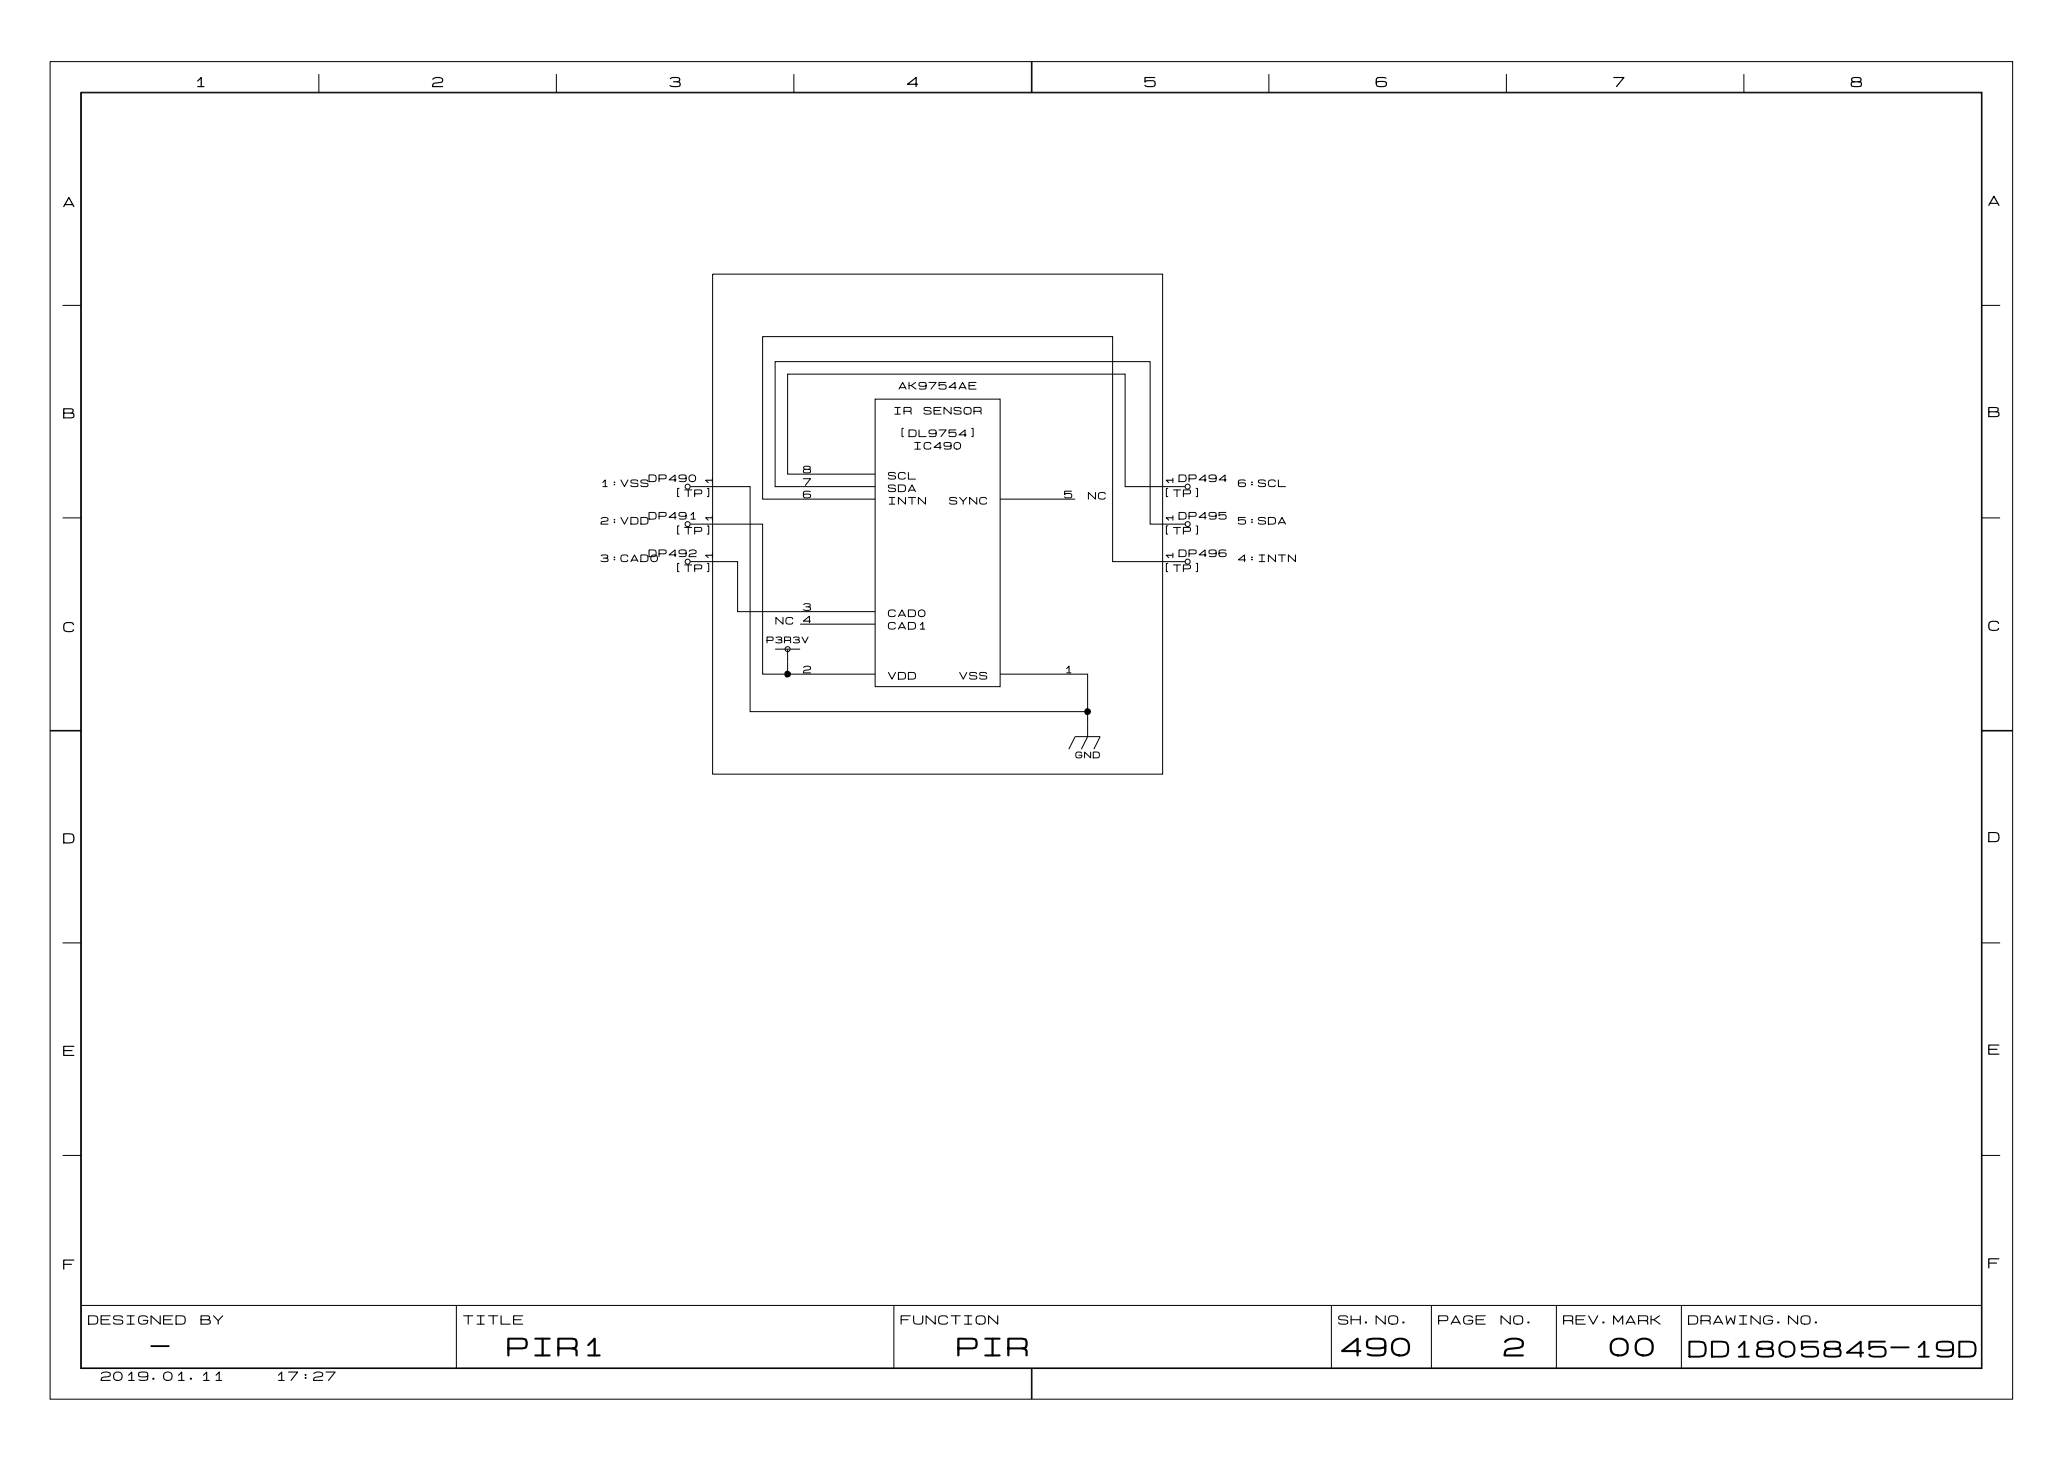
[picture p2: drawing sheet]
<svg xmlns="http://www.w3.org/2000/svg" width="297mm" height="210mm" viewBox="0 0 297 210" stroke-linecap="round" stroke-linejoin="round" font-family="sans-serif">
<g fill="none" stroke="#000" stroke-width=".14">
<path d="M7.2 8.9h282v192.1h-282zM11.6 13.3h273.2v183.3h-273.2zM11.7 13.3h273v183.2h-273zM45.8 10.6v2.7M79.9 10.6v2.7M114.1 10.6v2.7M148.2 8.9v4.4M148.3 8.9v4.4M182.3 10.6v2.7M216.4 10.6v2.7M250.6 10.6v2.7M102.4 39.4h64.6v71.8h-64.6z"/>
<path d="M9 43.9h2.7M125.7 57.3h18v41.4h-18zM284.7 43.9h2.7M9 74.4h2.7M99.2 69.9h8.6v32.3h48.5v-5.3h-1.8M99.2 75.3h3.2M102.4 75.3h7.2v21.6h16.1M115 68.1h-1.8v-14.3h48.5v16.1h8.6M115 68.1h10.7M125.7 69.9h-14.3v-17.9h53.8v23.3h1.8M125.7 71.7h-16.1v-23.3h50.3v32.3h10.4M143.7 71.7h10.8"/>
<path d="M167 75.3h3.3M284.7 74.4h2.7M99.2 80.7h6.8v7.2h19.7M111.4 93.3h3.6M113.2 93.3v3.6M115 89.7h10.7M143.7 96.9h10.8M7.2 105h4.5M7.2 104.9h4.5M153.6 107.6l.9-1.8h3.6l-.9 1.8M156.3 102.2v3.6l-.9 1.8M284.7 104.9h4.5"/>
<path d="M284.7 105h4.5M9 135.5h2.7M284.7 135.5h2.7M9 166h2.7M284.7 166h2.7M11.7 187.6h273M65.6 187.6v8.9M128.4 187.6v8.9M148.2 196.5v4.5M148.3 196.5v4.5M191.3 187.6v8.9M205.7 187.6v8.9"/>
<path d="M223.6 187.6v8.9M241.6 187.6v8.9"/>
<circle cx="98.8" cy="69.9" r=".36"/>
<circle cx="98.8" cy="75.3" r=".36"/>
<circle cx="170.6" cy="69.9" r=".36"/>
<circle cx="170.6" cy="75.3" r=".36"/>
<circle cx="98.8" cy="80.7" r=".36"/>
<circle cx="113.2" cy="93.3" r=".36"/>
<circle cx="170.6" cy="80.7" r=".36"/>
</g>
<path d="M112.9 96.4h.2l.5 .2 .1 .3-.2 .3-.4 .1-.3-.1-.1-.2v-.3zM156 101.8h.3l.4 .2 .1 .2-.2 .4-.4 .1-.3-.1-.1-.2v-.3z" fill="#000"/>
<g font-size="3.6">
<text x="72.8" y="195.4">PIR1</text>
<text x="137.4" y="195.4">PIR</text>
<text x="192.5" y="195.4">490</text>
<text x="215.9" y="195.4">2</text>
<text x="231.1" y="195.4">00</text>
</g>
<g font-size="3.2">
<text x="21.6" y="195.3">-</text>
<text x="242.5" y="195.5">DD1805845-19D</text>
</g>
<g font-size="2">
<text x="27.9" y="12.8">1</text>
<text x="62" y="12.8">2</text>
<text x="96.1" y="12.8">3</text>
<text x="130.2" y="12.8">4</text>
<text x="164.3" y="12.8">5</text>
<text x="197.6" y="12.8">6</text>
<text x="231.7" y="12.8">7</text>
<text x="265.8" y="12.8">8</text>
<text x="285.6" y="29.8">A</text>
<text x="9" y="30">A</text>
<text x="9" y="60.4">B</text>
<text x="285.6" y="60.2">B</text>
<text x="9" y="91.1">C</text>
<text x="285.6" y="90.9">C</text>
<text x="9" y="121.4">D</text>
<text x="285.6" y="121.3">D</text>
<text x="9" y="152">E</text>
<text x="285.6" y="151.8">E</text>
<text x="9" y="182.7">F</text>
<text x="285.6" y="182.5">F</text>
</g>
<g font-size="1.8">
<text x="12.6" y="190.6">DESIGNED</text>
<text x="28.7" y="190.6">BY</text>
<text x="66.5" y="190.6">TITLE</text>
<text x="129.3" y="190.6">FUNCTION</text>
<text x="192.2" y="190.6">SH.NO.</text>
<text x="206.6" y="190.6">PAGE</text>
<text x="215.5" y="190.6">NO.</text>
<text x="224.5" y="190.6">REV.MARK</text>
<text x="242.5" y="190.6">DRAWING.NO.</text>
<text x="14.4" y="198.6">2019.01.11</text>
<text x="39.5" y="198.6">17:27</text>
</g>
<g font-size="1.4">
<text x="128.3" y="59.7">IR</text>
<text x="129.1" y="56.2">AK9754AE</text>
<text x="132.6" y="59.7">SENSOR</text>
<text x="129.1" y="63">[DL9754]</text>
<text x="131.2" y="64.8">IC490</text>
<text x="86.2" y="70.2">1:VSS</text>
<text x="93.1" y="69.4">DP490</text>
<text x="96.8" y="71.6">[TP]</text>
<text x="102.6" y="69.7" transform="rotate(-90 102.6 69.7)">1</text>
<text x="115.3" y="68.2">8</text>
<text x="115.3" y="70">7</text>
<text x="115.3" y="71.8">6</text>
<text x="127.5" y="69.1">SCL</text>
<text x="127.5" y="70.9">SDA</text>
<text x="152.9" y="71.8">5</text>
<text x="156.3" y="72">NC</text>
<text x="167" y="71.6">[TP]</text>
<text x="168.8" y="69.7" transform="rotate(-90 168.8 69.7)">1</text>
<text x="169.3" y="69.4">DP494</text>
<text x="177.8" y="70.2">6:SCL</text>
<text x="86.2" y="75.6">2:VDD</text>
<text x="93.1" y="74.8">DP491</text>
<text x="96.8" y="77">[TP]</text>
<text x="102.6" y="75.1" transform="rotate(-90 102.6 75.1)">1</text>
<text x="127.5" y="72.7">INTN</text>
<text x="136.3" y="72.7">SYNC</text>
<text x="167" y="77">[TP]</text>
<text x="168.8" y="75.1" transform="rotate(-90 168.8 75.1)">1</text>
<text x="169.3" y="74.8">DP495</text>
<text x="177.8" y="75.6">5:SDA</text>
<text x="86.2" y="80.9">3:CAD0</text>
<text x="93.1" y="80.2">DP492</text>
<text x="96.8" y="82.4">[TP]</text>
<text x="102.6" y="80.5" transform="rotate(-90 102.6 80.5)">1</text>
<text x="167" y="82.4">[TP]</text>
<text x="168.8" y="80.5" transform="rotate(-90 168.8 80.5)">1</text>
<text x="169.3" y="80.2">DP496</text>
<text x="177.8" y="80.9">4:INTN</text>
<text x="111.4" y="89.9">NC</text>
<text x="115.3" y="87.9">3</text>
<text x="115.3" y="89.7">4</text>
<text x="127.5" y="88.8">CAD0</text>
<text x="127.5" y="90.6">CAD1</text>
<text x="115.3" y="96.9">2</text>
<text x="127.5" y="97.8">VDD</text>
<text x="137.8" y="97.8">VSS</text>
<text x="152.9" y="96.9">1</text>
</g>
<g font-size="1.3">
<text x="110.1" y="92.6">P3R3V</text>
<text x="154.5" y="109.1">GND</text>
</g>
</svg>
